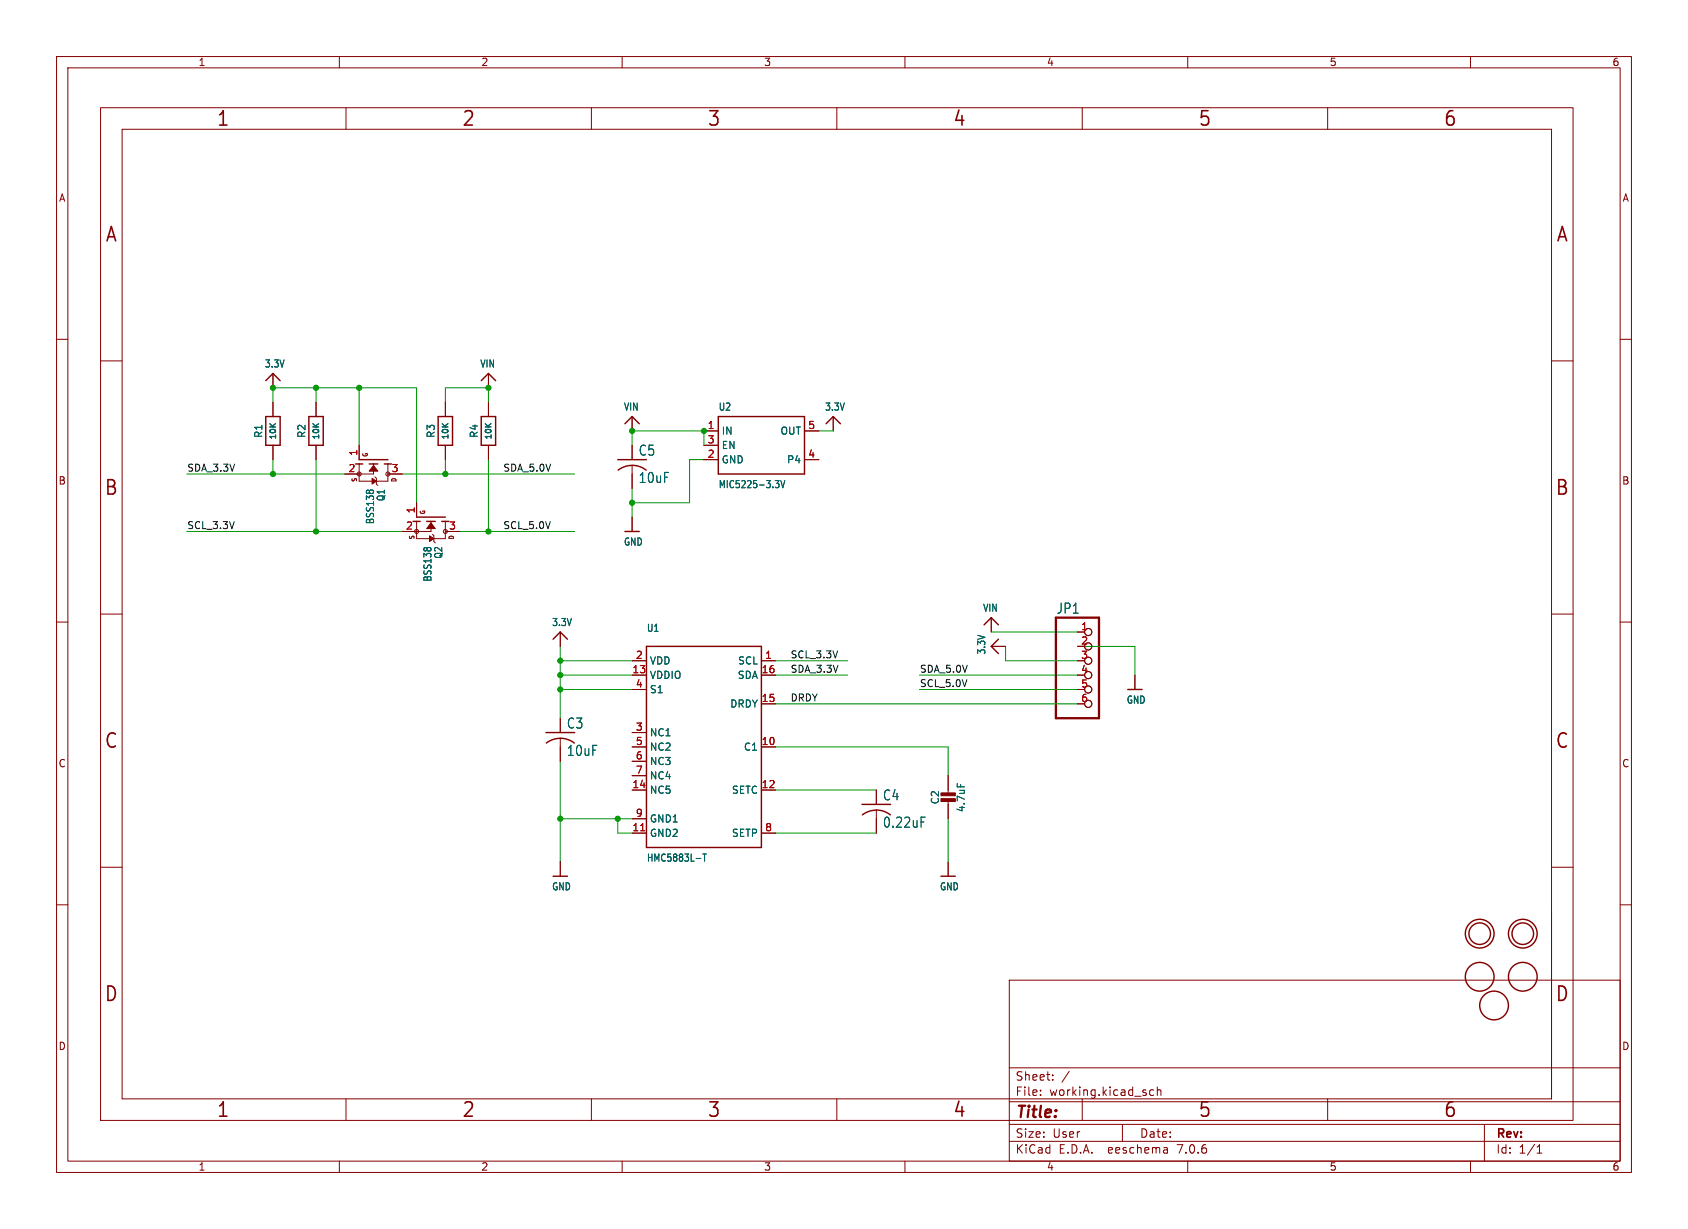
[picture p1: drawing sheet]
<svg xmlns="http://www.w3.org/2000/svg" width="298mm" height="217mm" viewBox="0 0 298 217" stroke-linecap="round" stroke-linejoin="round" font-family="sans-serif">
<g fill="none" stroke="#840000" stroke-width=".18">
<path d="M10 10h278.5v197.3h-278.5zM12 12h274.5v193.3h-274.5zM17.8 19h260.3v179.1h-260.3zM60 10v2M61.2 19v3.9M104.6 19v3.9M110 10v2M148 19v3.9M160 10v2M191.3 19v3.9M210 10v2M234.7 19v3.9"/>
<path d="M260 10v2M21.6 22.9h252.7v171.4h-252.7zM10 60h2M286.5 60h2M17.8 63.8h3.8M48.3 66v2.6M48.3 71.1v2.6M48.3 78.7v2.6M55.9 71.1v2.6M55.9 78.7v2.6M63.5 78.7v2.6M78.7 71.1v2.6"/>
<path d="M78.7 78.7v2.6M86.4 66v2.6M86.4 71.1v2.6M86.4 78.7v2.6M111.8 73.7v2.5M111.8 78.7v2.6M124.5 76.2h2.5M124.5 78.7h2.5M142.2 76.2h2.6M147.3 73.7v2.5M274.3 63.8h3.8M63.5 82v3.1h5.1v-3.1"/>
<path d="M66 82v1.8h-5M66.3 84.3l.2 .3v1l.3 .3M68.6 83.8h2.5M73.7 92.2v3h5v-3M73.7 88.9v2.5M76.2 92.2v1.8h-5.1M76.5 94.5l.2 .2v1.1l.3 .2M78.7 94h2.6M111.8 82.3v4.1M111.8 91.4v2.6M124.5 81.3h2.5M142.2 81.3h2.6"/>
<path d="M10 110h2M17.8 108.6h3.8M99.1 111.8v2.5M111.8 116.8h2.5M111.8 119.4h2.5M134.6 116.8h2.6M134.6 119.4h2.6M175.3 114.3h2.5M175.3 109.2v2.6M190.5 111.8h1.3M190.5 116.8h1.3M200.7 119.4v2.5"/>
<path d="M274.3 108.6h3.8M286.5 110h2M99.1 127v2.5M99.1 130.6v4M111.8 121.9h2.5M111.8 132.1h2.5M111.8 139.7h2.5M111.8 129.5h2.5M111.8 134.6h2.5M111.8 137.2h2.5M134.6 124.5h2.6M134.6 132.1h2.6"/>
<path d="M134.6 139.7h2.6M154.9 139.7v2.5M167.6 137.2v3.3M190.5 121.9h1.3M190.5 124.5h1.3M10 160h2M17.8 153.4h3.8M99.1 152.4v2.5M111.8 147.3h2.5M111.8 144.8h2.5M134.6 147.3h2.6M154.9 143.3v4"/>
<path d="M167.6 141.5v3.3M167.6 152.4v2.5M274.3 153.4h3.8M286.5 160h2M178.4 173.3h108.1v32h-108.1zM61.2 194.3v3.8M104.6 194.3v3.8M148 194.3v3.8M178.4 198.8h108.1M178.4 194.8h108.1M178.4 188.8h108.1M184 193.6v.1"/>
<path d="M184 192.8v.1M186.1 190.9v.1M186.1 190.1v.1M189.1 189.4l-1.3 2M191.3 194.3v3.8M198.4 198.8v3M204 192.8l-.4-.1-.3 .3v.4l.1 .2h.6M204.6 192.9l.2-.2 .4 .1 .1 .9M204.6 192.2v1.5M234.7 194.3v3.8M262.5 198.8v6.5M60 205.3v2"/>
<path d="M110 205.3v2M160 205.3v2M178.4 201.8h108.1M206.3 203l.1 .9M206.4 203.8l-.1 .1M206.4 203.3h-.1M210 205.3v2M260 205.3v2M271.8 203.9h.8M271.8 202.8l.4-.4v1.5"/>
<circle cx="63.5" cy="83.8" r=".36"/>
<circle cx="68.6" cy="83.8" r=".36"/>
<circle cx="73.7" cy="94" r=".36"/>
<circle cx="78.7" cy="94" r=".36"/>
<circle cx="192.4" cy="116.8" r=".63"/>
<circle cx="192.4" cy="111.8" r=".63"/>
<circle cx="192.4" cy="119.4" r=".63"/>
<circle cx="192.4" cy="114.3" r=".63"/>
<circle cx="192.4" cy="124.5" r=".63"/>
<circle cx="192.4" cy="121.9" r=".63"/>
</g>
<g fill="none" stroke="#840000" stroke-width=".25">
<path d="M47 73.7h2.5v5h-2.5zM47 67.3l1.3-1.3 1.2 1.3M54.6 73.7h2.5v5h-2.5zM77.5 73.7h2.5v5h-2.5zM85.1 73.7h2.5v5h-2.5zM85.1 67.3l1.3-1.3 1.2 1.3M110.5 74.9l1.3-1.2 1.2 1.2M127 73.7h15.2v10.1h-15.2zM146 74.9l1.3-1.2 1.3 1.2M62.9 82h1.2M63.5 81.3h5.1M65.3 82h1.5"/>
<path d="M67.9 82h1.3M73 92.2h1.3M73.7 91.4h5M75.4 92.2h1.6M78.1 92.2h1.3M109.2 81.3h5.1M110.5 94h2.5M111.8 82.3a4.1 4.1 0 0 0-2.5 .8M111.8 82.3a4.1 4.1 0 0 1 2.4 .8M97.8 113l1.3-1.2 1.2 1.2M114.3 114.3h20.3v35.6h-20.3zM174 110.5l1.3-1.3 1.2 1.3"/>
<path d="M176.5 113l-1.2 1.3 1.2 1.3M96.5 129.5h5.1M99.1 130.6a4.1 4.1 0 0 0-2.5 .8M99.1 130.5a4.1 4.1 0 0 1 2.4 .9M199.4 121.9h2.5M97.8 154.9h2.5M152.4 142.2h5.1M152.5 144.1a4.1 4.1 0 0 1 4.9 0M166.4 154.9h2.5"/>
<circle cx="261.6" cy="165.1" r="2.54"/>
<circle cx="261.6" cy="172.7" r="2.54"/>
<circle cx="261.6" cy="165.1" r="1.9"/>
<circle cx="264.2" cy="177.8" r="2.54"/>
<circle cx="269.2" cy="172.7" r="2.54"/>
<circle cx="269.2" cy="165.1" r="2.54"/>
<circle cx="269.2" cy="165.1" r="1.9"/>
</g>
<g fill="#840000" stroke="#840000" stroke-width=".18">
<path d="M166.4 141.2h2.5v.5h-2.5z"/>
<path d="M166.4 140.2h2.5v.5h-2.5z"/>
<path d="M76.2 92.5l.8 1h-1.6z"/>
<path d="M75.9 94.7l.8 .5-.8 .6z"/>
<path d="M66 82.3l.8 1h-1.5z"/>
<path d="M65.8 84.6l.7 .5-.7 .5z"/>
</g>
<path d="M64.8 86.8l.2-.1 .3 .1M65.4 86.8l.2-.1 .4 .1M75 96.9l.2-.1 .2 .1M75.5 96.9l.2-.1 .4 .1M137.1 85h.6l-.3 .5 .3 .1v.4l-.2 .2h-.3M138 85l.4 1.2 .4-1.2M169.2 138.5v.6M123.1 151.8h.8M124.3 151h.6M124.6 151v1.3M162.9 144.5h.7" fill="none" stroke="#006464" stroke-width=".18"/>
<path d="M186.7 109.2h7.6v17.8h-7.6z" fill="none" stroke="#840000" stroke-width=".41"/>
<path d="M113.3 146.9h.7" fill="none" stroke="#a90000" stroke-width=".18"/>
<g fill="none" stroke="#009600" stroke-width=".18">
<path d="M48.3 71.1v-2.5h25.4v20.3M55.9 68.6v2.5M63.5 68.6v10.1M78.7 71.1v-2.5h7.7v2.5M111.8 78.7v-2.5h12.7v2.5M144.8 76.2h2.5M33 94h38.1M33 83.8h28M48.3 81.3v2.5M55.9 81.3v12.7M71.1 83.8h30.5M78.7 81.3v2.5"/>
<path d="M81.3 94h20.3M86.4 81.3v12.7M111.8 86.4v5M124.5 81.3h-2.6v7.6h-10.1M99.1 116.8h12.7M99.1 114.3v12.7M99.1 119.4h12.7M137.2 116.8h12.7M137.2 119.4h12.7M162.6 119.4h27.9M175.3 111.8h15.2M177.8 114.3v2.5h12.7"/>
<path d="M190.5 114.3h10.2v5.1M99.1 134.6v17.8M99.1 121.9h12.7M137.2 132.1h30.4v5.1M137.2 139.7h17.7M137.2 124.5h53.3M162.6 121.9h27.9M99.1 144.8h12.7M109.2 144.8v2.5h2.6M137.2 147.3h17.7M167.6 144.8v7.6"/>
</g>
<g fill="#009600" stroke="#009600" stroke-width=".18">
<circle cx="78.7" cy="83.8" r=".46"/>
<circle cx="86.4" cy="68.6" r=".46"/>
<circle cx="124.5" cy="76.2" r=".46"/>
<circle cx="86.4" cy="94" r=".46"/>
<circle cx="111.8" cy="76.2" r=".46"/>
<circle cx="99.1" cy="119.4" r=".46"/>
<circle cx="99.1" cy="116.8" r=".46"/>
<circle cx="99.1" cy="121.9" r=".46"/>
<circle cx="99.1" cy="144.8" r=".46"/>
<circle cx="109.2" cy="144.8" r=".46"/>
<circle cx="111.8" cy="88.9" r=".46"/>
<circle cx="48.3" cy="83.8" r=".46"/>
<circle cx="55.9" cy="94" r=".46"/>
<circle cx="63.5" cy="68.6" r=".46"/>
<circle cx="55.9" cy="68.6" r=".46"/>
<circle cx="48.3" cy="68.6" r=".46"/>
</g>
<g font-size="3.5" fill="#840000">
<text x="38.2" y="22.7">1</text>
<text x="81.6" y="22.7">2</text>
<text x="125" y="22.7">3</text>
<text x="168.4" y="22.7">4</text>
<text x="211.8" y="22.7">5</text>
<text x="255.1" y="22.7">6</text>
<text x="18.5" y="43.1">A</text>
<text x="275" y="43.1">A</text>
<text x="18.3" y="87.9">B</text>
<text x="274.9" y="87.9">B</text>
<text x="18.3" y="132.7">C</text>
<text x="274.9" y="132.7">C</text>
<text x="18.3" y="177.4">D</text>
<text x="274.9" y="177.4">D</text>
<text x="38.2" y="197.9">1</text>
<text x="81.6" y="197.9">2</text>
<text x="125" y="197.9">3</text>
<text x="168.4" y="197.9">4</text>
<text x="211.8" y="197.9">5</text>
<text x="255.1" y="197.9">6</text>
</g>
<text font-size="2.8" fill="#840000" x="179.4" y="198.2">Title:</text>
<g font-size="2.5" fill="#006464">
<text x="112.8" y="80.8">C5</text>
<text x="112.8" y="85.6">10uF</text>
<text x="186.7" y="108.7">JP1</text>
<text x="100.1" y="129">C3</text>
<text x="100.1" y="133.9">10uF</text>
<text x="156" y="141.7">C4</text>
<text x="156" y="146.6">0.22uF</text>
</g>
<g font-size="2.1" fill="#840000">
<text x="179.4" y="191.3">Sheet:</text>
<text x="179.4" y="194">File:</text>
<text x="185.5" y="194">working.kicad_sch</text>
<text x="179.4" y="201.4">Size:</text>
<text x="186.1" y="201.4">User</text>
<text x="201.4" y="201.4">Date:</text>
<text x="264.4" y="201.6">Rev:</text>
<text x="179.4" y="204.2">KiCad</text>
<text x="187.2" y="204.2">E.D.A.</text>
<text x="196.1" y="204.2">eeschema</text>
<text x="208.4" y="204.2">7.0.6</text>
<text x="264.4" y="204.2">Id:</text>
<text x="268.5" y="204.2">1/1</text>
</g>
<g font-size="1.8" fill="#840000">
<text x="35" y="11.9">1</text>
<text x="85" y="11.9">2</text>
<text x="135" y="11.9">3</text>
<text x="185" y="11.9">4</text>
<text x="235" y="11.9">5</text>
<text x="285" y="11.9">6</text>
<text x="10.3" y="35.9">A</text>
<text x="286.8" y="35.9">A</text>
<text x="10.3" y="85.9">B</text>
<text x="286.7" y="85.9">B</text>
<text x="10.3" y="135.9">C</text>
<text x="286.7" y="135.9">C</text>
<text x="10.3" y="185.9">D</text>
<text x="286.7" y="185.9">D</text>
<text x="35" y="207.2">1</text>
<text x="85" y="207.2">2</text>
<text x="135" y="207.2">3</text>
<text x="185" y="207.2">4</text>
<text x="235" y="207.2">5</text>
<text x="285" y="207.2">6</text>
</g>
<g font-size="1.8" fill="#006464">
<text x="46.7" y="65.2">3.3V</text>
<text x="84.8" y="65.2">VIN</text>
<text x="46.6" y="77.5" transform="rotate(-90 46.6 77.5)">R1</text>
<text x="54.2" y="77.5" transform="rotate(-90 54.2 77.5)">R2</text>
<text x="77.1" y="77.5" transform="rotate(-90 77.1 77.5)">R3</text>
<text x="84.7" y="77.5" transform="rotate(-90 84.7 77.5)">R4</text>
<text x="110.2" y="72.8">VIN</text>
<text x="127" y="72.8">U2</text>
<text x="127.5" y="77.1">IN</text>
<text x="137.9" y="77.1">OUT</text>
<text x="145.8" y="72.8">3.3V</text>
<text x="127.5" y="82.1">GND</text>
<text x="127.5" y="79.6">EN</text>
<text x="139" y="82.1">P4</text>
<text x="68.2" y="88.7" transform="rotate(-90 68.2 88.7)">Q1</text>
<text x="127" y="86.5">MIC5225-3.3V</text>
<text x="66.3" y="92.8" transform="rotate(-90 66.3 92.8)">BSS138</text>
<text x="78.4" y="98.9" transform="rotate(-90 78.4 98.9)">Q2</text>
<text x="110.2" y="96.7">GND</text>
<text x="76.5" y="103" transform="rotate(-90 76.5 103)">BSS138</text>
<text x="97.5" y="110.9">3.3V</text>
<text x="114.3" y="111.9">U1</text>
<text x="173.7" y="108.4">VIN</text>
<text x="114.8" y="117.7">VDD</text>
<text x="130.4" y="117.7">SCL</text>
<text x="174.4" y="115.9" transform="rotate(-90 174.4 115.9)">3.3V</text>
<text x="114.8" y="120.2">VDDIO</text>
<text x="114.8" y="122.8">S1</text>
<text x="129" y="125.3">DRDY</text>
<text x="130.3" y="120.2">SDA</text>
<text x="199.1" y="124.6">GND</text>
<text x="114.8" y="130.4">NC1</text>
<text x="114.8" y="132.9">NC2</text>
<text x="114.8" y="135.5">NC3</text>
<text x="131.4" y="132.9">C1</text>
<text x="114.8" y="140.6">NC5</text>
<text x="114.8" y="138">NC4</text>
<text x="129.3" y="140.6">SETC</text>
<text x="166.2" y="142.3" transform="rotate(-90 166.2 142.3)">C2</text>
<text x="170.8" y="143.7" transform="rotate(-90 170.8 143.7)">4.7uF</text>
<text x="114.8" y="148.2">GND2</text>
<text x="114.8" y="145.6">GND1</text>
<text x="129.3" y="148.2">SETP</text>
<text x="114.3" y="152.6">HMC5883L-T</text>
<text x="97.5" y="157.6">GND</text>
<text x="166.1" y="157.6">GND</text>
</g>
<g font-size="1.8" fill="#a90000">
<text x="125" y="75.9">1</text>
<text x="142.8" y="75.9">5</text>
<text x="61.5" y="83.6">2</text>
<text x="63.2" y="80.7" transform="rotate(-90 63.2 80.7)">1</text>
<text x="69.1" y="83.6">3</text>
<text x="125" y="81">2</text>
<text x="125" y="78.5">3</text>
<text x="142.8" y="81">4</text>
<text x="71.7" y="93.7">2</text>
<text x="73.4" y="90.9" transform="rotate(-90 73.4 90.9)">1</text>
<text x="79.3" y="93.7">3</text>
<text x="191.1" y="111.5">1</text>
<text x="111.7" y="119.1">13</text>
<text x="112.3" y="116.6">2</text>
<text x="134.6" y="119.1">16</text>
<text x="135.2" y="116.6">1</text>
<text x="191.1" y="114">2</text>
<text x="191.1" y="116.6">3</text>
<text x="191.1" y="119.1">4</text>
<text x="112.3" y="121.7">4</text>
<text x="134.6" y="124.2">15</text>
<text x="191.1" y="121.7">5</text>
<text x="191.1" y="124.2">6</text>
<text x="112.3" y="129.3">3</text>
<text x="112.3" y="131.8">5</text>
<text x="134.6" y="131.8">10</text>
<text x="112.3" y="134.4">6</text>
<text x="112.3" y="136.9">7</text>
<text x="111.7" y="139.4">14</text>
<text x="134.6" y="139.4">12</text>
<text x="111.7" y="147.1">11</text>
<text x="112.3" y="144.5">9</text>
<text x="135.2" y="147.1">8</text>
</g>
<g font-size="1.7" fill="#0f0f0f">
<text x="33" y="83.5">SDA_3.3V</text>
<text x="88.9" y="83.5">SDA_5.0V</text>
<text x="33" y="93.6">SCL_3.3V</text>
<text x="88.9" y="93.6">SCL_5.0V</text>
<text x="139.7" y="119">SDA_3.3V</text>
<text x="139.7" y="116.5">SCL_3.3V</text>
<text x="162.6" y="119">SDA_5.0V</text>
<text x="139.7" y="124.1">DRDY</text>
<text x="162.6" y="121.6">SCL_5.0V</text>
</g>
<g font-size="1.4" fill="#006464">
<text x="49.1" y="77.9" transform="rotate(-90 49.1 77.9)">10K</text>
<text x="56.7" y="77.9" transform="rotate(-90 56.7 77.9)">10K</text>
<text x="79.6" y="77.9" transform="rotate(-90 79.6 77.9)">10K</text>
<text x="87.2" y="77.9" transform="rotate(-90 87.2 77.9)">10K</text>
</g>
<g font-size="1.1" fill="#840000">
<text x="65.2" y="80.9" transform="rotate(-90 65.2 80.9)">G</text>
<text x="63.3" y="85.3" transform="rotate(-90 63.3 85.3)">S</text>
<text x="70.3" y="85.4" transform="rotate(-90 70.3 85.4)">D</text>
<text x="73.5" y="95.5" transform="rotate(-90 73.5 95.5)">S</text>
<text x="75.4" y="91.1" transform="rotate(-90 75.4 91.1)">G</text>
<text x="80.5" y="95.5" transform="rotate(-90 80.5 95.5)">D</text>
</g>
</svg>
